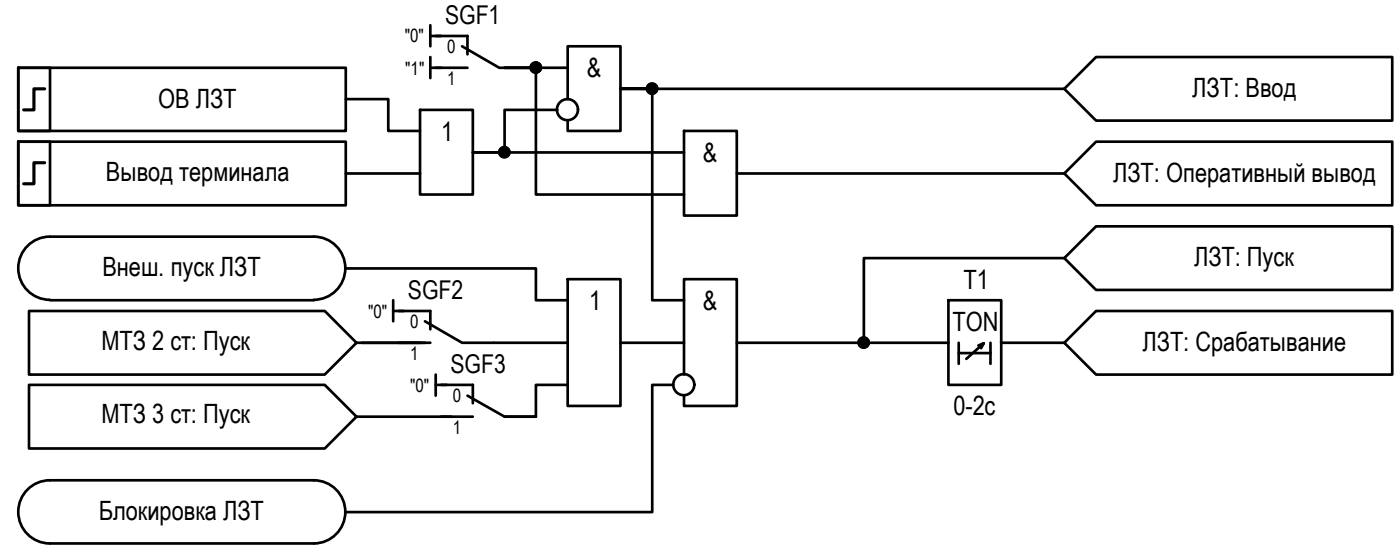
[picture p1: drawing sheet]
<svg xmlns="http://www.w3.org/2000/svg" width="132mm" height="53mm" viewBox="0 0 132 53" stroke-linecap="round" stroke-linejoin="round" font-family="sans-serif">
<!-- layer: 0 -->
<g fill="none" stroke="#000" stroke-width=".25">
<path d="M1.7 6.4h3v6h-3zM1.7 13.4h3v6h-3zM32.7 9.4h4v3h3M32.7 16.4h7M39.7 10.4h5v8h-5zM40.7 2.4v2M40.7 5.4v2M40.7 3.4h1M40.7 6.4h1M52.7 10.4h-5v4h-3h20M53.7 9.4v-5h5v8h-5v-1M53.7 6.4h-6h3v12h14"/>
<path d="M64.7 12.4h5v8h-5zM69.7 16.4h31M100.7 8.4h-42h3v20h3M32.7 25.4h18v3h3M33.7 32.4h6.5M33.7 39.4h9M37.2 28.4v2M37.2 29.4h1M41.2 35.4v2M41.2 36.4h1M46.7 32.4h7M53.7 26.4h5v12h-5z"/>
<path d="M53.7 36.4h-3v3h-3M58.7 32.4h6M63.7 36.4h-2v12h-29M64.7 35.4v-9h5v12h-5v-1M69.7 32.4h20M89.7 28.4h5v8h-5zM90.7 32.4v2M90.7 33.4h3M92.6 32.7l.5-.3-1.7 1.5M93.1 32.4l-.3 .5M93.7 32.4v2M94.7 32.4h.1"/>
<path d="M94.7 32.4h6M100.7 24.4h-19v8"/>
<circle cx="47.7" cy="14.4" r=".49"/>
<circle cx="50.7" cy="6.4" r=".49"/>
<circle cx="53.7" cy="10.4" r=".99"/>
<circle cx="61.7" cy="8.4" r=".49"/>
<circle cx="64.7" cy="36.4" r=".99"/>
<circle cx="81.7" cy="32.4" r=".49"/>
</g>
<path d="M41.2 3.4h3v1.7M41.2 6.4h3M43.7 4.4l3.5 2h3M37.7 29.4h3v1.7M37.7 32.4h3M40.2 30.4l3.5 2h3M41.7 36.4h3v1.7M41.7 39.4h3M44.2 37.4l3.5 2h3" fill="none" stroke="#000" stroke-width=".25"/>
<!-- layer: 0 -->
<g fill="#000" stroke="#000" stroke-width=".09">
<path d="M47.6 14.9h.2zM47.7 13.9h.1zM50.6 6.9h.2zM50.7 5.9h.1zM61.6 8.9h.2zM61.7 7.9h.1zM81.5 32.8h.5zM81.5 31.9h.5zM81.6 32.9h.2zM81.7 31.9h.1z"/>
<path d="M47.6 14.9h.2zM47.7 14.9h.1z"/>
<path d="M47.7 13.9h.1zM47.6 13.9h.2z"/>
<path d="M47.6 13.9h.3zM47.6 13.9h.3z"/>
<path d="M47.6 13.9h.3zM47.6 13.9h.3z"/>
<path d="M47.6 14.9h.3zM47.6 14.9h.2z"/>
<path d="M47.5 13.9h.5zM47.5 13.9h.5z"/>
<path d="M47.5 14.8h.4zM47.5 14.8l.4 .1z"/>
<path d="M47.5 13.9l.5 .1zM47.5 13.9l.5 .1z"/>
<path d="M47.5 14.8h.5zM47.5 14.8h.4z"/>
<path d="M47.4 14h.6zM47.4 14h.6z"/>
<path d="M47.4 14.8h.6zM47.4 14.8h.6z"/>
<path d="M47.4 14h.7zM47.4 14h.7z"/>
<path d="M47.4 14.7h.6zM47.4 14.7l.6 .1z"/>
<path d="M47.4 14l.7 .1zM47.4 14l.7 .1z"/>
<path d="M47.4 14.7h.7zM47.4 14.7h.6z"/>
<path d="M47.3 14.1h.8zM47.3 14.1h.8z"/>
<path d="M47.3 14.1l.9 .1zM47.3 14.1l.9 .1z"/>
<path d="M47.3 14.7h.8zM47.3 14.7h.8z"/>
<path d="M47.3 14.7h.8zM47.3 14.7h.8z"/>
<path d="M47.3 14.2h.9zM47.3 14.2h.9z"/>
<path d="M47.3 14.2h.9zM47.3 14.2h.9z"/>
<path d="M47.3 14.6h.9zM47.3 14.6h.9z"/>
<path d="M47.3 14.6h.9zM47.3 14.6l.8 .1z"/>
<path d="M47.2 14.2l1 .1zM47.2 14.2l1 .1z"/>
<path d="M47.2 14.3h1zM47.2 14.3h1z"/>
<path d="M47.2 14.3l1 .1v-.1zM47.2 14.3l1 .1h-1z"/>
<path d="M47.2 14.4h1zM47.2 14.4h1z"/>
<path d="M47.2 14.4l1 .1zM47.2 14.4l1 .1z"/>
<path d="M47.2 14.5h1zM47.2 14.5h1z"/>
<path d="M47.2 14.5h1zM47.2 14.5l1 .1z"/>
<path d="M50.6 6.9h.2zM50.7 6.9h.1z"/>
<path d="M50.7 5.9h.1zM50.6 5.9h.2z"/>
<path d="M50.6 5.9h.3zM50.6 5.9h.3z"/>
<path d="M50.6 5.9h.3zM50.6 5.9h.3z"/>
<path d="M50.6 6.9h.3zM50.6 6.9h.2z"/>
<path d="M50.5 5.9h.5zM50.5 5.9h.5z"/>
<path d="M50.5 6.8h.4zM50.5 6.8l.4 .1z"/>
<path d="M50.5 5.9l.5 .1zM50.5 5.9l.5 .1z"/>
<path d="M50.5 6.8h.5zM50.5 6.8h.4z"/>
<path d="M50.5 6h.5zM50.5 6h.5z"/>
<path d="M50.5 6.8h.5zM50.5 6.8h.5z"/>
<path d="M50.4 6h.7zM50.4 6h.7z"/>
<path d="M50.4 6.7h.6zM50.4 6.7l.6 .1z"/>
<path d="M50.4 6l.7 .1zM50.3 6.1h.8z"/>
<path d="M50.4 6.7h.7zM50.4 6.7h.6z"/>
<path d="M50.3 6.1h.8zM50.3 6.1h.8z"/>
<path d="M50.3 6.1l.9 .1zM50.3 6.1l.9 .1z"/>
<path d="M50.3 6.7h.8zM50.3 6.7h.8z"/>
<path d="M50.3 6.7h.8zM50.3 6.7h.8z"/>
<path d="M50.3 6.2h.9zM50.3 6.2h.9z"/>
<path d="M50.2 6.2h1zM50.2 6.2h1z"/>
<path d="M50.2 6.6h1zM50.2 6.6h1z"/>
<path d="M50.3 6.6h.9zM50.3 6.6l.8 .1z"/>
<path d="M50.2 6.2l1 .1zM50.2 6.2l1 .1z"/>
<path d="M50.2 6.3h1zM50.2 6.3h1z"/>
<path d="M50.2 6.3l1 .1v-.1zM50.2 6.3l1 .1h-1z"/>
<path d="M50.2 6.4h1zM50.2 6.4h1z"/>
<path d="M50.2 6.4l1 .1zM50.2 6.4l1 .1z"/>
<path d="M50.2 6.5h1zM50.2 6.5h1z"/>
<path d="M50.2 6.5h1zM50.2 6.5l1 .1z"/>
<path d="M61.6 8.9h.2zM61.7 8.9h.1z"/>
<path d="M61.7 7.9h.1zM61.6 7.9h.2z"/>
<path d="M61.6 7.9h.3zM61.5 7.9h.4z"/>
<path d="M61.5 7.9h.4zM61.5 7.9h.4z"/>
<path d="M61.5 8.9h.4zM61.5 8.9h.3z"/>
<path d="M61.5 7.9l.5 .1zM61.5 7.9l.5 .1z"/>
<path d="M61.5 8.9h.4zM61.5 8.9h.4z"/>
<path d="M61.5 8h.5zM61.4 8h.6z"/>
<path d="M61.5 8.8h.5zM61.5 8.8l.4 .1z"/>
<path d="M61.4 8h.7zM61.4 8h.7z"/>
<path d="M61.4 8.8h.6zM61.4 8.8h.6z"/>
<path d="M61.4 8l.7 .1zM61.4 8l.7 .1z"/>
<path d="M61.4 8.8h.7zM61.4 8.8h.6z"/>
<path d="M61.4 8.1h.7zM61.4 8.1h.7z"/>
<path d="M61.3 8.1h.8zM61.3 8.1h.8z"/>
<path d="M61.3 8.7h.8zM61.3 8.7h.8z"/>
<path d="M61.4 8.7h.7zM61.4 8.7l.7 .1z"/>
<path d="M61.3 8.1h.9zM61.3 8.1h.9z"/>
<path d="M61.3 8.7h.8zM61.3 8.7h.8z"/>
<path d="M61.3 8.1l.9 .1zM61.3 8.1l.9 .1z"/>
<path d="M61.2 8.2h1zM61.2 8.2h1z"/>
<path d="M61.2 8.2l1 .1v-.1zM61.2 8.2l1 .1h-1z"/>
<path d="M61.2 8.5l1 .1zM61.2 8.5l1 .1z"/>
<path d="M61.2 8.6h1zM61.2 8.6h1z"/>
<path d="M61.3 8.6h.9zM61.3 8.6l.8 .1z"/>
<path d="M61.2 8.3l1 .1zM61.2 8.3l1 .1z"/>
<path d="M61.2 8.4h1zM61.2 8.4h1z"/>
<path d="M61.2 8.4h1zM61.2 8.4h1z"/>
<path d="M61.2 8.4l1 .1zM61.2 8.4l1 .1z"/>
<path d="M61.2 8.5h1zM61.2 8.5h1z"/>
<path d="M81.6 32.9h.2zM81.7 32.9h.1z"/>
<path d="M81.7 31.9h.1zM81.6 31.9h.2z"/>
<path d="M81.6 31.9h.3zM81.6 31.9h.3z"/>
<path d="M81.6 31.9h.4zM81.6 31.9h.4zM81.5 31.9h.5z"/>
<path d="M81.6 32.9h.3zM81.6 32.9h.2z"/>
<path d="M81.5 31.9l.5 .1zM81.5 31.9l.5 .1z"/>
<path d="M81.5 32.8h.5zM81.5 32.8l.4 .1z"/>
<path d="M81.4 32h.6zM81.4 32h.6z"/>
<path d="M81.4 32.8h.6zM81.4 32.8h.6zM81.5 32.8h.5z"/>
<path d="M81.4 32l.7 .1zM81.4 32l.7 .1z"/>
<path d="M81.4 32.8h.6zM81.4 32.8h.6z"/>
<path d="M81.4 32.1h.7zM81.3 32.1h.8z"/>
<path d="M81.4 32.7h.7zM81.4 32.7l.6 .1z"/>
<path d="M81.3 32.1h.9zM81.3 32.1h.9z"/>
<path d="M81.3 32.7h.8zM81.3 32.7h.8z"/>
<path d="M81.3 32.1h.9zM81.3 32.1h.9z"/>
<path d="M81.3 32.1l.9 .1zM81.3 32.1l.9 .1z"/>
<path d="M81.3 32.6l.9 .1zM81.3 32.6l.9 .1z"/>
<path d="M81.3 32.7h.9zM81.3 32.7h.8z"/>
<path d="M81.3 32.2h.9zM81.3 32.2h.9z"/>
<path d="M81.2 32.2l1 .1zM81.2 32.2l1 .1z"/>
<path d="M81.2 32.3l1 .1v-.1zM81.2 32.3l1 .1h-1z"/>
<path d="M81.2 32.4h1zM81.2 32.4h1z"/>
<path d="M81.2 32.4h1zM81.2 32.4h1z"/>
<path d="M81.2 32.4l1 .1zM81.2 32.4l1 .1z"/>
<path d="M81.2 32.5h1zM81.2 32.5h1z"/>
<path d="M81.2 32.5l1 .1zM81.2 32.5l1 .1z"/>
<path d="M81.3 32.6h.9zM81.3 32.6h.9z"/>
</g>
<!-- layer: TEXT -->
<g fill="none" stroke="#000" stroke-width=".25">
<path d="M1.7 6.4h31v6h-31zM1.7 13.4h31v6h-31zM103.7 5.4h28v6h-28l-3-3zM103.7 13.4h28v6h-28l-3-3zM2.7 29.4h28l3 3-3 3h-28zM2.7 36.4h28l3 3-3 3h-28zM4.7 22.4a2.98 2.98 0 0 0-3 3 2.98 2.98 0 0 0 3 2.9M4.7 22.4h25a2.98 2.98 0 0 1 3 3 2.98 2.98 0 0 1-3 2.9M4.7 28.4h25M103.7 29.4h28v6h-28l-3-3zM103.7 21.4h28v6h-28l-3-3zM4.7 45.4a2.98 2.98 0 0 0-3 3 2.98 2.98 0 0 0 3 3"/>
<path d="M4.7 45.4h25a2.98 2.98 0 0 1 3 3 2.98 2.98 0 0 1-3 3h-25"/>
</g>
<!-- layer: 0 -->
<path d="M4.2 8.4h-1v2h-1M4.2 15.4h-1v2h-1" fill="none" stroke="#000" stroke-width=".3"/>
<g font-size="2.5">
<text x="15" y="10.2">ОВ ЛЗТ</text>
<text x="55.5" y="7.3">&amp;</text>
<text x="112.8" y="9.2">ЛЗТ: Ввод</text>
<text x="10" y="17.1">Вывод терминала</text>
<text x="41.7" y="13.3">1</text>
<text x="66.5" y="15.3">&amp;</text>
<text x="105.3" y="17.2">ЛЗТ: Оперативный вывод</text>
<text x="9.7" y="26.1">Внеш. пуск ЛЗТ</text>
<text x="55.7" y="29.3">1</text>
<text x="66.5" y="29.3">&amp;</text>
<text x="91.2" y="27.3">T1</text>
<text x="113" y="25.2">ЛЗТ: Пуск</text>
<text x="9.6" y="33">МТЗ 2 ст: Пуск</text>
<text x="90.1" y="31.3">TON</text>
<text x="108.1" y="33.2">ЛЗТ: Срабатывание</text>
<text x="9.6" y="40">МТЗ 3 ст: Пуск</text>
<text x="90.2" y="39.3">0-2с</text>
<text x="9.3" y="49.1">Блокировка ЛЗТ</text>
</g>
<g font-size="2.4">
<text x="42.1" y="2.3">SGF1</text>
<text x="38.6" y="28.3">SGF2</text>
<text x="42.6" y="35.3">SGF3</text>
</g>
<g font-size="1.7">
<text x="38.3" y="4">&quot;0&quot;</text>
<text x="42.3" y="5">0</text>
<text x="38.3" y="7.1">&quot;1&quot;</text>
<text x="42.3" y="8">1</text>
<text x="34.8" y="30">&quot;0&quot;</text>
<text x="38.8" y="31">0</text>
<text x="38.8" y="34">1</text>
<text x="38.8" y="37">&quot;0&quot;</text>
<text x="42.8" y="38">0</text>
<text x="42.8" y="41">1</text>
</g>
</svg>
